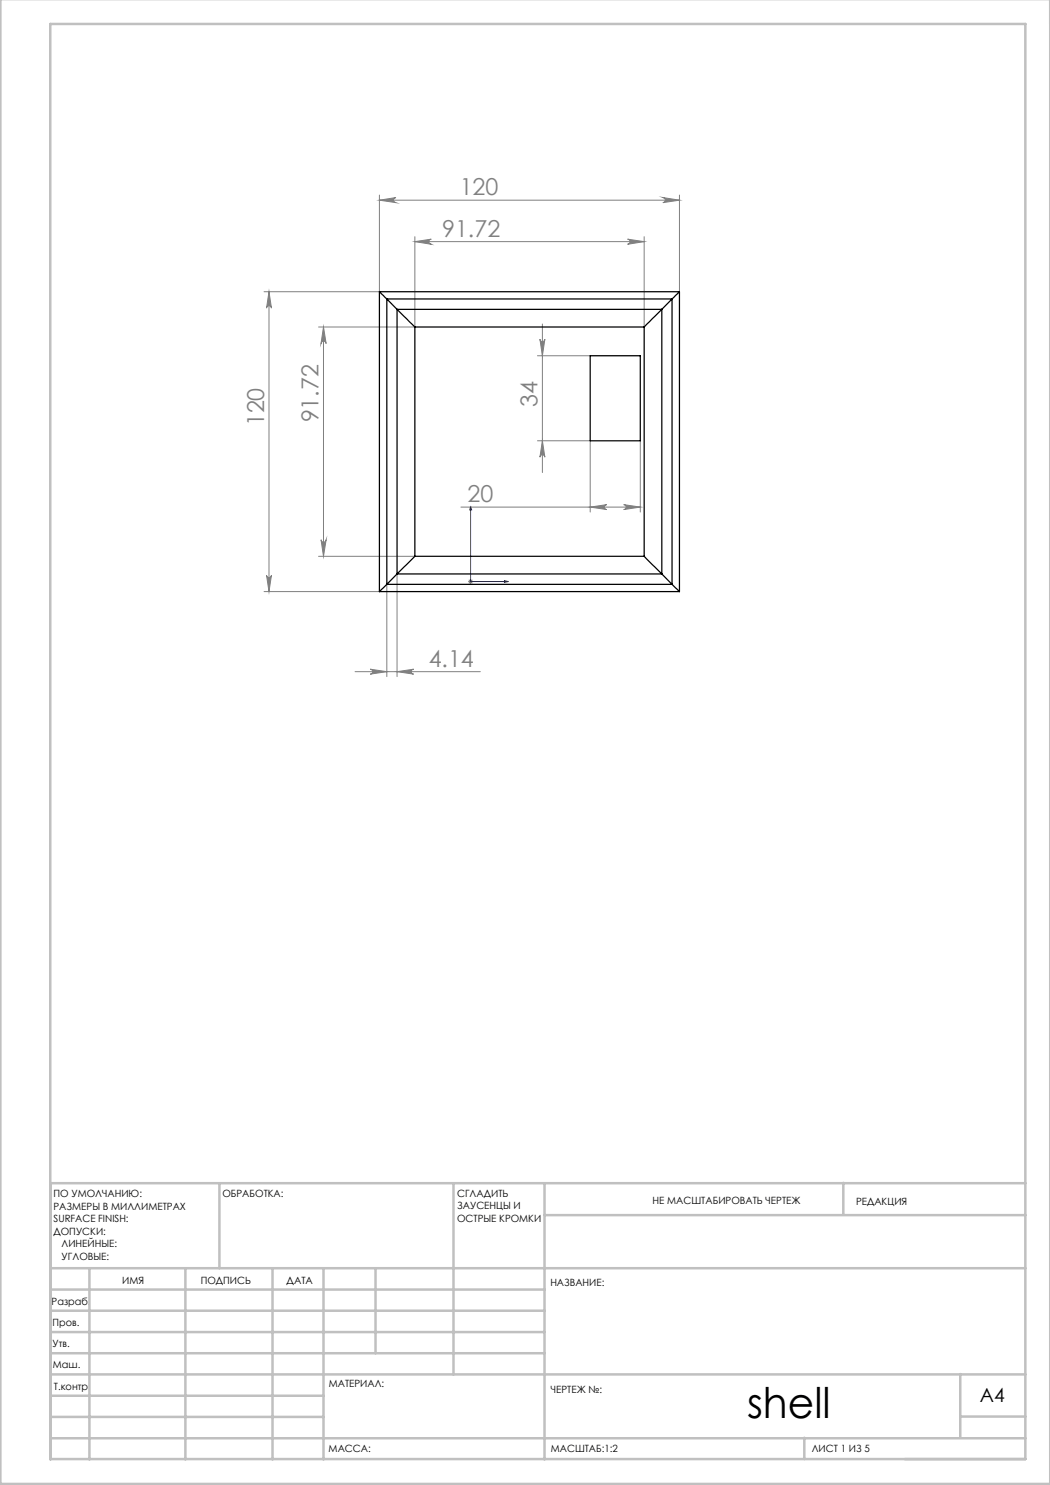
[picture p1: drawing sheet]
<svg xmlns="http://www.w3.org/2000/svg" width="210mm" height="297mm" viewBox="0 0 210 297" stroke-linecap="round" stroke-linejoin="round" font-family="sans-serif">
<path d="M94.1 101.2v15.1h7.6M94.1 101.2l.2 .8h-.4zM100.9 116.1l.8 .2-.8 .2z" fill="none" stroke="#00f" stroke-width=".2"/>
<g fill="none" stroke="#808080" stroke-width=".2">
<path d="M75.9 39v19.3h-23.1M132.6 39.5l3.3 .5-3.3 .5a.51 .51 0 0 0 .5-.5 .51 .51 0 0 0-.5-.5zM135.9 39v19.3M53.8 58.3l.5 3.3a.49 .49 0 0 0-.5-.4 .49 .49 0 0 0-.5 .4zM53.8 58.3v60M75.9 40l3.3-.5a.51 .51 0 0 0-.5 .5 .51 .51 0 0 0 .5 .5zM75.9 40h60M83 47.3v18.1h-19.3M83 48.3h45.8M83 48.3l3.3-.5a.51 .51 0 0 0-.5 .5 .51 .51 0 0 0 .5 .6zM125.5 47.8l3.3 .5-3.3 .6a.51 .51 0 0 0 .5-.6 .51 .51 0 0 0-.5-.5zM128.8 47.3v18.1"/>
<path d="M64.7 65.4l.5 3.3a.51 .51 0 0 0-.5-.5 .51 .51 0 0 0-.5 .5zM64.7 65.4v45.9M107.5 71.2h10.5M108 67.8a.49 .49 0 0 0 .5 .5 .49 .49 0 0 0 .5-.5l-.5 3.4zM108.5 64.8v29.7M107.5 88.2h10.5v14.2M108.5 88.2l.5 3.2a.49 .49 0 0 0-.5-.4 .49 .49 0 0 0-.5 .4zM128.1 88.2v14.2M52.8 118.3h23.1M53.3 115a.49 .49 0 0 0 .5 .5 .49 .49 0 0 0 .5-.5l-.5 3.3zM63.7 111.3h19.3M64.2 107.9a.51 .51 0 0 0 .5 .5 .51 .51 0 0 0 .5-.5l-.5 3.4z"/>
<path d="M77.4 116.9v18.4M79.4 114.8v20.5M92.2 101.4h35.9M93.6 116.3h1.1M93.8 116l.7 .7M94.1 115.8v1M94.5 116l-.7 .7M118 101.4l3.4-.5a.49 .49 0 0 0-.5 .5 .49 .49 0 0 0 .5 .5zM124.7 100.9l3.4 .5-3.4 .5a.49 .49 0 0 0 .5-.5 .49 .49 0 0 0-.5-.5zM71 134.3h25.1M74 133.8l3.4 .5-3.4 .5a.49 .49 0 0 0 .5-.5 .49 .49 0 0 0-.5-.5zM79.4 134.3l3.3-.5a.49 .49 0 0 0-.4 .5 .49 .49 0 0 0 .4 .5z"/>
</g>
<g fill="none" stroke="#c0c0c0" stroke-width=".5">
<path d="M.1 -.1v296.9h209.9v-296.9M10.1 4.8h195v287h-195zM43.9 236.6v17M90.7 236.6v38.3M108.9 236.6v55.3M168.7 236.6v6.3M205.1 236.6h-195v55.3M10.1 253.6h195M10.1 257.9h98.8M17.9 253.6v38.3M37.1 253.6v38.3M54.5 253.6v38.3"/>
<path d="M64.7 253.6v38.3M75.1 253.6v17M108.9 243h96.2M10.1 270.6h98.8M10.1 266.4h98.8M10.1 262.1h98.8M10.1 279.1h54.6M10.1 274.9h195M192.1 274.8v12.7M10.1 287.7h195M10.1 283.4h54.6M160.9 287.5v4.3"/>
<path d="M192.1 283.3h13"/>
</g>
<path d="M100.9 116.1l.8 .2-.8 .2zM94.1 101.2l.2 .8h-.4z" fill="#00f"/>
<g fill="#808080">
<path d="M124.7 100.9l3.4 .5-3.4 .5a.49 .49 0 0 0 .5-.5 .49 .49 0 0 0-.5-.5zM118 101.4l3.4-.5a.49 .49 0 0 0-.5 .5 .49 .49 0 0 0 .5 .5zM125.5 47.8l3.3 .5-3.3 .6a.51 .51 0 0 0 .5-.6 .51 .51 0 0 0-.5-.5zM83 48.3l3.3-.5a.51 .51 0 0 0-.5 .5 .51 .51 0 0 0 .5 .6z"/>
<path d="M75.9 40l3.3-.5a.51 .51 0 0 0-.5 .5 .51 .51 0 0 0 .5 .5zM132.6 39.5l3.3 .5-3.3 .5a.51 .51 0 0 0 .5-.5 .51 .51 0 0 0-.5-.5z"/>
<path d="M53.3 115a.49 .49 0 0 0 .5 .5 .49 .49 0 0 0 .5-.5l-.5 3.3zM53.8 58.3l.5 3.3a.49 .49 0 0 0-.5-.4 .49 .49 0 0 0-.5 .4zM108.5 88.2l.5 3.2a.49 .49 0 0 0-.5-.4 .49 .49 0 0 0-.5 .4zM108 67.8a.49 .49 0 0 0 .5 .5 .49 .49 0 0 0 .5-.5l-.5 3.4z"/>
<path d="M64.7 65.4l.5 3.3a.51 .51 0 0 0-.5-.5 .51 .51 0 0 0-.5 .5zM64.2 107.9a.51 .51 0 0 0 .5 .5 .51 .51 0 0 0 .5-.5l-.5 3.4z"/>
<path d="M74 133.8l3.4 .5-3.4 .5a.49 .49 0 0 0 .5-.5 .49 .49 0 0 0-.5-.5zM79.4 134.3l3.3-.5a.49 .49 0 0 0-.4 .5 .49 .49 0 0 0 .4 .5z"/>
</g>
<g fill="none" stroke="#000" stroke-width=".25">
<path d="M75.9 58.3l1.5 1.5M75.9 58.3v60M75.9 58.3h60M77.4 59.8l2 2.1M77.4 59.8h57M77.4 59.8v57.1M134.4 59.8l-2 2.1M134.4 59.8v57.1M135.9 58.3l-1.5 1.5M135.9 58.3v60M79.4 61.9l3.6 3.5M79.4 61.9h53"/>
<path d="M79.4 61.9v52.9M83 65.4h45.8M83 65.4v45.9M118 71.2h10.1v17h-10.1zM128.8 65.4v45.9M132.4 61.9l-3.6 3.5M132.4 61.9v52.9M75.9 118.3h60M77.4 116.9l-1.5 1.4M77.4 116.9h57M79.4 114.8h53M79.4 114.8l-2 2.1"/>
<path d="M83 111.3l-3.6 3.5M83 111.3h45.8M128.8 111.3l3.6 3.5M132.4 114.8l2 2.1M134.4 116.9l1.5 1.4"/>
</g>
<text font-size="8.5" x="149.4" y="283.5">shell</text>
<g font-size="4.7" fill="#808080">
<text x="91.9" y="39">120</text>
<text x="88.4" y="47.3">91.72</text>
<text x="107.5" y="81.4" transform="rotate(-90 107.5 81.4)">34</text>
<text x="52.8" y="85.3" transform="rotate(-90 52.8 85.3)">120</text>
<text x="63.7" y="84.5" transform="rotate(-90 63.7 84.5)">91.72</text>
<text x="93.5" y="100.4">20</text>
<text x="85.7" y="133.3">4.14</text>
</g>
<text font-size="3.9" x="196" y="280.4">A4</text>
<g font-size="2">
<text x="10.7" y="239.5">ПО УМОЛЧАНИЮ:</text>
<text x="44.5" y="239.5">ОБРАБОТКА:</text>
<text x="91.4" y="239.4">СГЛАДИТЬ</text>
<text x="10.7" y="242">РАЗМЕРЫ В МИЛЛИМЕТРАХ</text>
<text x="10.7" y="244.5">SURFACE FINISH:</text>
<text x="91.4" y="241.9">ЗАУСЕНЦЫ И</text>
<text x="91.4" y="244.4">ОСТРЫЕ КРОМКИ</text>
<text x="130.5" y="240.8">НЕ МАСШТАБИРОВАТЬ ЧЕРТЕЖ</text>
<text x="171.2" y="241">РЕДАКЦИЯ</text>
<text x="10.7" y="247">ДОПУСКИ:</text>
<text x="12.3" y="249.5">ЛИНЕЙНЫЕ:</text>
<text x="12.3" y="252">УГЛОВЫЕ:</text>
<text x="24.4" y="256.9">ИМЯ</text>
<text x="40.1" y="256.8">ПОДПИСЬ</text>
<text x="57.3" y="256.8">ДАТА</text>
<text x="110.1" y="257.1">НАЗВАНИЕ:</text>
<text x="10.3" y="260.9">Разраб.</text>
<text x="10.5" y="269.3">Утв.</text>
<text x="10.5" y="265.2">Пров.</text>
<text x="10.6" y="273.6">Маш.</text>
<text x="10.8" y="278">Т.контр</text>
<text x="65.8" y="277.4">МАТЕРИАЛ:</text>
<text x="110.2" y="278.5">ЧЕРТЕЖ №:</text>
<text x="65.7" y="290.4">МАССА:</text>
<text x="110.2" y="290.5">МАСШТАБ:1:2</text>
<text x="162.4" y="290.4">ЛИСТ 1 ИЗ 5</text>
</g>
</svg>
